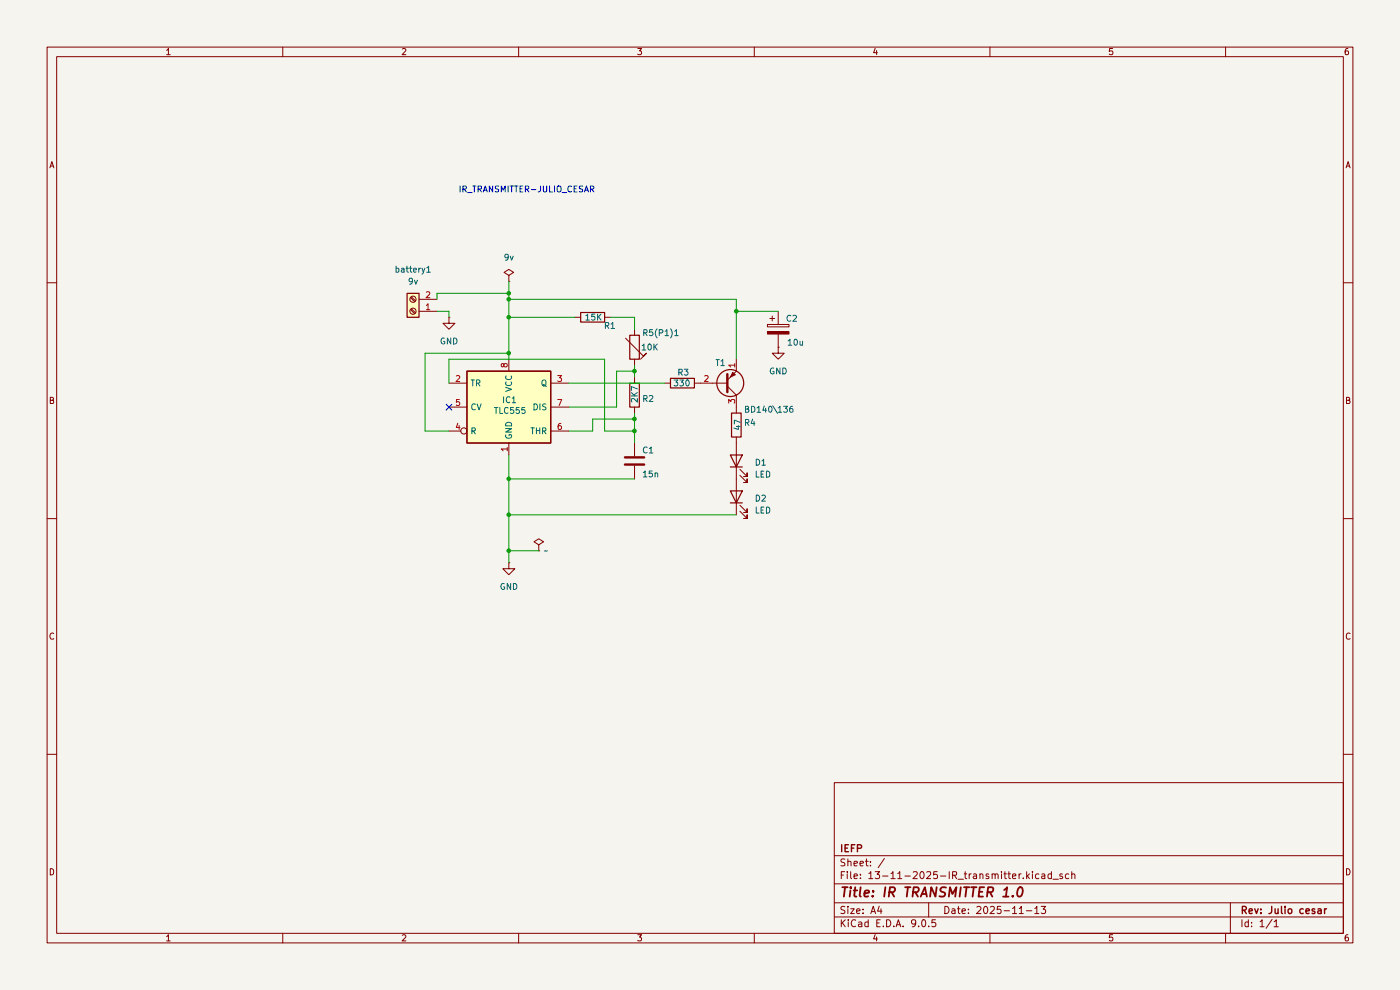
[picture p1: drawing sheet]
(kicad_sch
 (version 20250114)
 (generator "eeschema")
 (generator_version "9.0")
 (paper "A4")
 (title_block
  (title "IR TRANSMITTER 1.0")
  (date "2025-11-13")
  (rev "Julio cesar")
  (company "IEFP"))
 (lib_symbols
  (symbol "Connector:Screw_Terminal_01x02"
   (pin_names
    (offset 1.016) (hide yes)) (exclude_from_sim no) (in_bom yes) (on_board yes)
   (property "Reference" "J" (at 0 2.54 0) (effects (font (size 1.27 1.27))))
   (property "Value" "Screw_Terminal_01x02" (at 0 -5.08 0) (effects (font (size 1.27 1.27))))
   (property "Footprint" "" (at 0 0 0) (effects (font (size 1.27 1.27)) (hide yes)))
   (property "Datasheet" "~" (at 0 0 0) (effects (font (size 1.27 1.27)) (hide yes)))
   (property "Description" "Generic screw terminal, single row, 01x02, script generated (kicad-library-utils/schlib/autogen/connector/)" (at 0 0 0) (effects (font (size 1.27 1.27)) (hide yes)))
   (symbol "Screw_Terminal_01x02_1_1"
    (rectangle (start -1.27 1.27) (end 1.27 -3.81) (stroke (width 0.254) (type default)) (fill (type background)))
    (polyline (pts (xy -0.5334 0.3302) (xy 0.3302 -0.508)) (stroke (width 0.1524) (type default)) (fill (type none)))
    (polyline (pts (xy -0.5334 -2.2098) (xy 0.3302 -3.048)) (stroke (width 0.1524) (type default)) (fill (type none)))
    (polyline (pts (xy -0.3556 0.508) (xy 0.508 -0.3302)) (stroke (width 0.1524) (type default)) (fill (type none)))
    (polyline (pts (xy -0.3556 -2.032) (xy 0.508 -2.8702)) (stroke (width 0.1524) (type default)) (fill (type none)))
    (circle (center 0 0) (radius 0.635) (stroke (width 0.1524) (type default)) (fill (type none)))
    (circle (center 0 -2.54) (radius 0.635) (stroke (width 0.1524) (type default)) (fill (type none)))
    (pin passive line (at -5.08 0 0) (length 3.81) (name "Pin_1" (effects (font (size 1.27 1.27)))) (number "1" (effects (font (size 1.27 1.27)))))
    (pin passive line (at -5.08 -2.54 0) (length 3.81) (name "Pin_2" (effects (font (size 1.27 1.27)))) (number "2" (effects (font (size 1.27 1.27))))))
   (embedded_fonts no))
  (symbol "Device:C"
   (pin_numbers (hide yes))
   (pin_names
    (offset 0.254)) (exclude_from_sim no) (in_bom yes) (on_board yes)
   (property "Reference" "C" (at 0.635 2.54 0) (effects (font (size 1.27 1.27)) (justify left)))
   (property "Value" "C" (at 0.635 -2.54 0) (effects (font (size 1.27 1.27)) (justify left)))
   (property "Footprint" "" (at 0.9652 -3.81 0) (effects (font (size 1.27 1.27)) (hide yes)))
   (property "Datasheet" "~" (at 0 0 0) (effects (font (size 1.27 1.27)) (hide yes)))
   (property "Description" "Unpolarized capacitor" (at 0 0 0) (effects (font (size 1.27 1.27)) (hide yes)))
   (symbol "C_0_1"
    (polyline (pts (xy -2.032 0.762) (xy 2.032 0.762)) (stroke (width 0.508) (type default)) (fill (type none)))
    (polyline (pts (xy -2.032 -0.762) (xy 2.032 -0.762)) (stroke (width 0.508) (type default)) (fill (type none))))
   (symbol "C_1_1"
    (pin passive line (at 0 3.81 270) (length 2.794) (name "~" (effects (font (size 1.27 1.27)))) (number "1" (effects (font (size 1.27 1.27)))))
    (pin passive line (at 0 -3.81 90) (length 2.794) (name "~" (effects (font (size 1.27 1.27)))) (number "2" (effects (font (size 1.27 1.27))))))
   (embedded_fonts no))
  (symbol "Device:C_Polarized"
   (pin_numbers (hide yes))
   (pin_names
    (offset 0.254)) (exclude_from_sim no) (in_bom yes) (on_board yes)
   (property "Reference" "C" (at 0.635 2.54 0) (effects (font (size 1.27 1.27)) (justify left)))
   (property "Value" "C_Polarized" (at 0.635 -2.54 0) (effects (font (size 1.27 1.27)) (justify left)))
   (property "Footprint" "" (at 0.9652 -3.81 0) (effects (font (size 1.27 1.27)) (hide yes)))
   (property "Datasheet" "~" (at 0 0 0) (effects (font (size 1.27 1.27)) (hide yes)))
   (property "Description" "Polarized capacitor" (at 0 0 0) (effects (font (size 1.27 1.27)) (hide yes)))
   (symbol "C_Polarized_0_1"
    (rectangle (start -2.286 0.508) (end 2.286 1.016) (stroke (width 0) (type default)) (fill (type none)))
    (polyline (pts (xy -1.778 2.286) (xy -0.762 2.286)) (stroke (width 0) (type default)) (fill (type none)))
    (polyline (pts (xy -1.27 2.794) (xy -1.27 1.778)) (stroke (width 0) (type default)) (fill (type none)))
    (rectangle (start 2.286 -0.508) (end -2.286 -1.016) (stroke (width 0) (type default)) (fill (type outline))))
   (symbol "C_Polarized_1_1"
    (pin passive line (at 0 3.81 270) (length 2.794) (name "~" (effects (font (size 1.27 1.27)))) (number "1" (effects (font (size 1.27 1.27)))))
    (pin passive line (at 0 -3.81 90) (length 2.794) (name "~" (effects (font (size 1.27 1.27)))) (number "2" (effects (font (size 1.27 1.27))))))
   (embedded_fonts no))
  (symbol "Device:LED"
   (pin_numbers (hide yes))
   (pin_names
    (offset 1.016) (hide yes)) (exclude_from_sim no) (in_bom yes) (on_board yes)
   (property "Reference" "D" (at 0 2.54 0) (effects (font (size 1.27 1.27))))
   (property "Value" "LED" (at 0 -2.54 0) (effects (font (size 1.27 1.27))))
   (property "Footprint" "" (at 0 0 0) (effects (font (size 1.27 1.27)) (hide yes)))
   (property "Datasheet" "~" (at 0 0 0) (effects (font (size 1.27 1.27)) (hide yes)))
   (property "Description" "Light emitting diode" (at 0 0 0) (effects (font (size 1.27 1.27)) (hide yes)))
   (property "Sim.Pins" "1=K 2=A" (at 0 0 0) (effects (font (size 1.27 1.27)) (hide yes)))
   (symbol "LED_0_1"
    (polyline (pts (xy -3.048 -0.762) (xy -4.572 -2.286) (xy -3.81 -2.286) (xy -4.572 -2.286) (xy -4.572 -1.524)) (stroke (width 0) (type default)) (fill (type none)))
    (polyline (pts (xy -1.778 -0.762) (xy -3.302 -2.286) (xy -2.54 -2.286) (xy -3.302 -2.286) (xy -3.302 -1.524)) (stroke (width 0) (type default)) (fill (type none)))
    (polyline (pts (xy -1.27 0) (xy 1.27 0)) (stroke (width 0) (type default)) (fill (type none)))
    (polyline (pts (xy -1.27 -1.27) (xy -1.27 1.27)) (stroke (width 0.254) (type default)) (fill (type none)))
    (polyline (pts (xy 1.27 -1.27) (xy 1.27 1.27) (xy -1.27 0) (xy 1.27 -1.27)) (stroke (width 0.254) (type default)) (fill (type none))))
   (symbol "LED_1_1"
    (pin passive line (at -3.81 0 0) (length 2.54) (name "K" (effects (font (size 1.27 1.27)))) (number "1" (effects (font (size 1.27 1.27)))))
    (pin passive line (at 3.81 0 180) (length 2.54) (name "A" (effects (font (size 1.27 1.27)))) (number "2" (effects (font (size 1.27 1.27))))))
   (embedded_fonts no))
  (symbol "Device:R"
   (pin_numbers (hide yes))
   (pin_names
    (offset 0)) (exclude_from_sim no) (in_bom yes) (on_board yes)
   (property "Reference" "R" (at 2.032 0 90) (effects (font (size 1.27 1.27))))
   (property "Value" "R" (at 0 0 90) (effects (font (size 1.27 1.27))))
   (property "Footprint" "" (at -1.778 0 90) (effects (font (size 1.27 1.27)) (hide yes)))
   (property "Datasheet" "~" (at 0 0 0) (effects (font (size 1.27 1.27)) (hide yes)))
   (property "Description" "Resistor" (at 0 0 0) (effects (font (size 1.27 1.27)) (hide yes)))
   (symbol "R_0_1"
    (rectangle (start -1.016 -2.54) (end 1.016 2.54) (stroke (width 0.254) (type default)) (fill (type none))))
   (symbol "R_1_1"
    (pin passive line (at 0 3.81 270) (length 1.27) (name "~" (effects (font (size 1.27 1.27)))) (number "1" (effects (font (size 1.27 1.27)))))
    (pin passive line (at 0 -3.81 90) (length 1.27) (name "~" (effects (font (size 1.27 1.27)))) (number "2" (effects (font (size 1.27 1.27))))))
   (embedded_fonts no))
  (symbol "Device:R_Trim"
   (pin_numbers (hide yes))
   (pin_names
    (offset 0)) (exclude_from_sim no) (in_bom yes) (on_board yes)
   (property "Reference" "R" (at 2.54 -2.54 90) (effects (font (size 1.27 1.27)) (justify left)))
   (property "Value" "R_Trim" (at -2.54 -0.635 90) (effects (font (size 1.27 1.27)) (justify left)))
   (property "Footprint" "" (at -1.778 0 90) (effects (font (size 1.27 1.27)) (hide yes)))
   (property "Datasheet" "~" (at 0 0 0) (effects (font (size 1.27 1.27)) (hide yes)))
   (property "Description" "Trimmable resistor (preset resistor)" (at 0 0 0) (effects (font (size 1.27 1.27)) (hide yes)))
   (symbol "R_Trim_0_1"
    (polyline (pts (xy -1.905 -1.905) (xy 1.905 1.905) (xy 2.54 1.27) (xy 1.27 2.54)) (stroke (width 0) (type default)) (fill (type none)))
    (rectangle (start -1.016 -2.54) (end 1.016 2.54) (stroke (width 0.254) (type default)) (fill (type none))))
   (symbol "R_Trim_1_1"
    (pin passive line (at 0 3.81 270) (length 1.27) (name "~" (effects (font (size 1.27 1.27)))) (number "1" (effects (font (size 1.27 1.27)))))
    (pin passive line (at 0 -3.81 90) (length 1.27) (name "~" (effects (font (size 1.27 1.27)))) (number "2" (effects (font (size 1.27 1.27))))))
   (embedded_fonts no))
  (symbol "Timer:ICM7555xP" (exclude_from_sim no) (in_bom yes) (on_board yes)
   (property "Reference" "U" (at -10.16 8.89 0) (effects (font (size 1.27 1.27)) (justify left)))
   (property "Value" "ICM7555xP" (at 2.54 8.89 0) (effects (font (size 1.27 1.27)) (justify left)))
   (property "Footprint" "Package_DIP:DIP-8_W7.62mm" (at 16.51 -10.16 0) (effects (font (size 1.27 1.27)) (hide yes)))
   (property "Datasheet" "http://www.intersil.com/content/dam/Intersil/documents/icm7/icm7555-56.pdf" (at 21.59 -10.16 0) (effects (font (size 1.27 1.27)) (hide yes)))
   (property "Description" "CMOS General Purpose Timer, 555 compatible, PDIP-8" (at 0 0 0) (effects (font (size 1.27 1.27)) (hide yes)))
   (symbol "ICM7555xP_0_0"
    (pin power_in line (at 0 10.16 270) (length 2.54) (name "VCC" (effects (font (size 1.27 1.27)))) (number "8" (effects (font (size 1.27 1.27)))))
    (pin power_in line (at 0 -10.16 90) (length 2.54) (name "GND" (effects (font (size 1.27 1.27)))) (number "1" (effects (font (size 1.27 1.27))))))
   (symbol "ICM7555xP_0_1"
    (rectangle (start -8.89 -7.62) (end 8.89 7.62) (stroke (width 0.254) (type default)) (fill (type background)))
    (rectangle (start -8.89 -7.62) (end 8.89 7.62) (stroke (width 0.254) (type default)) (fill (type background))))
   (symbol "ICM7555xP_1_1"
    (pin input line (at -12.7 5.08 0) (length 3.81) (name "TR" (effects (font (size 1.27 1.27)))) (number "2" (effects (font (size 1.27 1.27)))))
    (pin input line (at -12.7 0 0) (length 3.81) (name "CV" (effects (font (size 1.27 1.27)))) (number "5" (effects (font (size 1.27 1.27)))))
    (pin input inverted (at -12.7 -5.08 0) (length 3.81) (name "R" (effects (font (size 1.27 1.27)))) (number "4" (effects (font (size 1.27 1.27)))))
    (pin output line (at 12.7 5.08 180) (length 3.81) (name "Q" (effects (font (size 1.27 1.27)))) (number "3" (effects (font (size 1.27 1.27)))))
    (pin input line (at 12.7 0 180) (length 3.81) (name "DIS" (effects (font (size 1.27 1.27)))) (number "7" (effects (font (size 1.27 1.27)))))
    (pin input line (at 12.7 -5.08 180) (length 3.81) (name "THR" (effects (font (size 1.27 1.27)))) (number "6" (effects (font (size 1.27 1.27))))))
   (embedded_fonts no))
  (symbol "Transistor_BJT:2N3905"
   (pin_names
    (offset 0) (hide yes)) (exclude_from_sim no) (in_bom yes) (on_board yes)
   (property "Reference" "Q" (at 5.08 1.905 0) (effects (font (size 1.27 1.27)) (justify left)))
   (property "Value" "2N3905" (at 5.08 0 0) (effects (font (size 1.27 1.27)) (justify left)))
   (property "Footprint" "Package_TO_SOT_THT:TO-92_Inline" (at 5.08 -1.905 0) (effects (font (size 1.27 1.27)
    (italic yes)) (justify left) (hide yes)))
   (property "Datasheet" "https://www.nteinc.com/specs/original/2N3905_06.pdf" (at 0 0 0) (effects (font (size 1.27 1.27)) (justify left) (hide yes)))
   (property "Description" "-0.2A Ic, -40V Vce, Small Signal PNP Transistor, TO-92" (at 0 0 0) (effects (font (size 1.27 1.27)) (hide yes)))
   (symbol "2N3905_0_1"
    (polyline (pts (xy -2.54 0) (xy 0.635 0)) (stroke (width 0) (type default)) (fill (type none)))
    (polyline (pts (xy 0.635 1.905) (xy 0.635 -1.905)) (stroke (width 0.508) (type default)) (fill (type none)))
    (polyline (pts (xy 0.635 0.635) (xy 2.54 2.54)) (stroke (width 0) (type default)) (fill (type none)))
    (polyline (pts (xy 0.635 -0.635) (xy 2.54 -2.54)) (stroke (width 0) (type default)) (fill (type none)))
    (circle (center 1.27 0) (radius 2.8194) (stroke (width 0.254) (type default)) (fill (type none)))
    (polyline (pts (xy 2.286 -1.778) (xy 1.778 -2.286) (xy 1.27 -1.27) (xy 2.286 -1.778)) (stroke (width 0) (type default)) (fill (type outline))))
   (symbol "2N3905_1_1"
    (pin input line (at -5.08 0 0) (length 2.54) (name "B" (effects (font (size 1.27 1.27)))) (number "2" (effects (font (size 1.27 1.27)))))
    (pin passive line (at 2.54 5.08 270) (length 2.54) (name "C" (effects (font (size 1.27 1.27)))) (number "3" (effects (font (size 1.27 1.27)))))
    (pin passive line (at 2.54 -5.08 90) (length 2.54) (name "E" (effects (font (size 1.27 1.27)))) (number "1" (effects (font (size 1.27 1.27))))))
   (embedded_fonts no))
  (symbol "power:GND"
   (power)
   (pin_numbers (hide yes))
   (pin_names
    (offset 0) (hide yes)) (exclude_from_sim no) (in_bom yes) (on_board yes)
   (property "Reference" "#PWR" (at 0 -6.35 0) (effects (font (size 1.27 1.27)) (hide yes)))
   (property "Value" "GND" (at 0 -3.81 0) (effects (font (size 1.27 1.27))))
   (property "Footprint" "" (at 0 0 0) (effects (font (size 1.27 1.27)) (hide yes)))
   (property "Datasheet" "" (at 0 0 0) (effects (font (size 1.27 1.27)) (hide yes)))
   (property "Description" "Power symbol creates a global label with name \"GND\" , ground" (at 0 0 0) (effects (font (size 1.27 1.27)) (hide yes)))
   (symbol "GND_0_1"
    (polyline (pts (xy 0 0) (xy 0 -1.27) (xy 1.27 -1.27) (xy 0 -2.54) (xy -1.27 -1.27) (xy 0 -1.27)) (stroke (width 0) (type default)) (fill (type none))))
   (symbol "GND_1_1"
    (pin power_in line (at 0 0 270) (length 0) (name "~" (effects (font (size 1.27 1.27)))) (number "1" (effects (font (size 1.27 1.27))))))
   (embedded_fonts no))
  (symbol "power:PWR_FLAG"
   (power)
   (pin_numbers (hide yes))
   (pin_names
    (offset 0) (hide yes)) (exclude_from_sim no) (in_bom yes) (on_board yes)
   (property "Reference" "#FLG" (at 0 1.905 0) (effects (font (size 1.27 1.27)) (hide yes)))
   (property "Value" "PWR_FLAG" (at 0 3.81 0) (effects (font (size 1.27 1.27))))
   (property "Footprint" "" (at 0 0 0) (effects (font (size 1.27 1.27)) (hide yes)))
   (property "Datasheet" "~" (at 0 0 0) (effects (font (size 1.27 1.27)) (hide yes)))
   (property "Description" "Special symbol for telling ERC where power comes from" (at 0 0 0) (effects (font (size 1.27 1.27)) (hide yes)))
   (symbol "PWR_FLAG_0_0"
    (pin power_out line (at 0 0 90) (length 0) (name "~" (effects (font (size 1.27 1.27)))) (number "1" (effects (font (size 1.27 1.27))))))
   (symbol "PWR_FLAG_0_1"
    (polyline (pts (xy 0 0) (xy 0 1.27) (xy -1.016 1.905) (xy 0 2.54) (xy 1.016 1.905) (xy 0 1.27)) (stroke (width 0) (type default)) (fill (type none))))
   (embedded_fonts no)))
 (text "IR_TRANSMITTER-JULIO_CESAR"
  (exclude_from_sim no)
  (at 111.76 40.386 0)
  (effects (font (size 1.27 1.27))))
 (junction
  (at 134.62 88.9)
  (diameter 0)
  (color 0 0 0 0))
 (junction
  (at 156.21 66.04)
  (diameter 0)
  (color 0 0 0 0))
 (junction
  (at 107.95 109.22)
  (diameter 0)
  (color 0 0 0 0))
 (junction
  (at 107.95 62.23)
  (diameter 0)
  (color 0 0 0 0))
 (junction
  (at 107.95 74.93)
  (diameter 0)
  (color 0 0 0 0))
 (junction
  (at 107.95 116.84)
  (diameter 0)
  (color 0 0 0 0))
 (junction
  (at 134.62 91.44)
  (diameter 0)
  (color 0 0 0 0))
 (junction
  (at 107.95 63.5)
  (diameter 0)
  (color 0 0 0 0))
 (junction
  (at 107.95 101.6)
  (diameter 0)
  (color 0 0 0 0))
 (junction
  (at 134.62 78.74)
  (diameter 0)
  (color 0 0 0 0))
 (junction
  (at 107.95 67.31)
  (diameter 0)
  (color 0 0 0 0))
 (no_connect
  (at 95.25 86.36))
 (wire
  (pts (xy 92.71 62.23) (xy 92.71 63.5))
  (stroke (width 0) (type default)))
 (wire
  (pts (xy 120.65 81.28) (xy 140.97 81.28))
  (stroke (width 0) (type default)))
 (wire
  (pts (xy 95.25 66.04) (xy 95.25 67.31))
  (stroke (width 0) (type default)))
 (wire
  (pts (xy 90.17 74.93) (xy 107.95 74.93))
  (stroke (width 0) (type default)))
 (wire
  (pts (xy 134.62 88.9) (xy 134.62 91.44))
  (stroke (width 0) (type default)))
 (wire
  (pts (xy 134.62 67.31) (xy 134.62 69.85))
  (stroke (width 0) (type default)))
 (wire
  (pts (xy 92.71 66.04) (xy 95.25 66.04))
  (stroke (width 0) (type default)))
 (wire
  (pts (xy 107.95 109.22) (xy 107.95 116.84))
  (stroke (width 0) (type default)))
 (wire
  (pts (xy 130.81 86.36) (xy 130.81 78.74))
  (stroke (width 0) (type default)))
 (wire
  (pts (xy 134.62 91.44) (xy 134.62 93.98))
  (stroke (width 0) (type default)))
 (wire
  (pts (xy 95.25 76.2) (xy 128.27 76.2))
  (stroke (width 0) (type default)))
 (wire
  (pts (xy 128.27 76.2) (xy 128.27 91.44))
  (stroke (width 0) (type default)))
 (wire
  (pts (xy 134.62 87.63) (xy 134.62 88.9))
  (stroke (width 0) (type default)))
 (wire
  (pts (xy 107.95 74.93) (xy 107.95 76.2))
  (stroke (width 0) (type default)))
 (wire
  (pts (xy 90.17 91.44) (xy 90.17 74.93))
  (stroke (width 0) (type default)))
 (wire
  (pts (xy 125.73 91.44) (xy 125.73 88.9))
  (stroke (width 0) (type default)))
 (wire
  (pts (xy 107.95 96.52) (xy 107.95 101.6))
  (stroke (width 0) (type default)))
 (wire
  (pts (xy 107.95 63.5) (xy 156.21 63.5))
  (stroke (width 0) (type default)))
 (wire
  (pts (xy 107.95 63.5) (xy 107.95 67.31))
  (stroke (width 0) (type default)))
 (wire
  (pts (xy 120.65 91.44) (xy 125.73 91.44))
  (stroke (width 0) (type default)))
 (wire
  (pts (xy 156.21 63.5) (xy 156.21 66.04))
  (stroke (width 0) (type default)))
 (wire
  (pts (xy 156.21 66.04) (xy 165.1 66.04))
  (stroke (width 0) (type default)))
 (wire
  (pts (xy 107.95 59.69) (xy 107.95 62.23))
  (stroke (width 0) (type default)))
 (wire
  (pts (xy 156.21 66.04) (xy 156.21 76.2))
  (stroke (width 0) (type default)))
 (wire
  (pts (xy 107.95 62.23) (xy 92.71 62.23))
  (stroke (width 0) (type default)))
 (wire
  (pts (xy 130.81 78.74) (xy 134.62 78.74))
  (stroke (width 0) (type default)))
 (wire
  (pts (xy 107.95 67.31) (xy 121.92 67.31))
  (stroke (width 0) (type default)))
 (wire
  (pts (xy 134.62 78.74) (xy 134.62 80.01))
  (stroke (width 0) (type default)))
 (wire
  (pts (xy 134.62 77.47) (xy 134.62 78.74))
  (stroke (width 0) (type default)))
 (wire
  (pts (xy 107.95 109.22) (xy 156.21 109.22))
  (stroke (width 0) (type default)))
 (wire
  (pts (xy 107.95 116.84) (xy 107.95 119.38))
  (stroke (width 0) (type default)))
 (wire
  (pts (xy 95.25 91.44) (xy 90.17 91.44))
  (stroke (width 0) (type default)))
 (wire
  (pts (xy 128.27 91.44) (xy 134.62 91.44))
  (stroke (width 0) (type default)))
 (wire
  (pts (xy 120.65 86.36) (xy 130.81 86.36))
  (stroke (width 0) (type default)))
 (wire
  (pts (xy 95.25 81.28) (xy 95.25 76.2))
  (stroke (width 0) (type default)))
 (wire
  (pts (xy 129.54 67.31) (xy 134.62 67.31))
  (stroke (width 0) (type default)))
 (wire
  (pts (xy 107.95 116.84) (xy 114.3 116.84))
  (stroke (width 0) (type default)))
 (wire
  (pts (xy 107.95 67.31) (xy 107.95 74.93))
  (stroke (width 0) (type default)))
 (wire
  (pts (xy 107.95 101.6) (xy 107.95 109.22))
  (stroke (width 0) (type default)))
 (wire
  (pts (xy 125.73 88.9) (xy 134.62 88.9))
  (stroke (width 0) (type default)))
 (wire
  (pts (xy 107.95 62.23) (xy 107.95 63.5))
  (stroke (width 0) (type default)))
 (wire
  (pts (xy 134.62 101.6) (xy 107.95 101.6))
  (stroke (width 0) (type default)))
 (symbol
  (lib_id "Device:R")
  (at 125.73 67.31 270)
  (unit 1)
  (exclude_from_sim no)
  (in_bom yes)
  (on_board yes)
  (dnp no)
  (property "Reference" "R1" (at 128.016 69.088 90) (effects (font (size 1.27 1.27)) (justify left)))
  (property "Value" "15K" (at 123.952 67.31 90) (effects (font (size 1.27 1.27)) (justify left)))
  (property "Footprint" "Resistor_THT:R_Axial_DIN0204_L3.6mm_D1.6mm_P5.08mm_Horizontal" (at 125.73 65.532 90) (effects (font (size 1.27 1.27)) (hide yes)))
  (property "Datasheet" "~" (at 125.73 67.31 0) (effects (font (size 1.27 1.27)) (hide yes)))
  (property "Description" "Resistor" (at 125.73 67.31 0) (effects (font (size 1.27 1.27)) (hide yes)))
  (pin "2")
  (pin "1"))
 (symbol
  (lib_id "Device:LED")
  (at 156.21 97.79 90)
  (unit 1)
  (exclude_from_sim no)
  (in_bom yes)
  (on_board yes)
  (dnp no)
  (fields_autoplaced yes)
  (property "Reference" "D1" (at 160.02 98.1074 90) (effects (font (size 1.27 1.27)) (justify right)))
  (property "Value" "LED" (at 160.02 100.6474 90) (effects (font (size 1.27 1.27)) (justify right)))
  (property "Footprint" "LED_THT:LED_D3.0mm" (at 156.21 97.79 0) (effects (font (size 1.27 1.27)) (hide yes)))
  (property "Datasheet" "~" (at 156.21 97.79 0) (effects (font (size 1.27 1.27)) (hide yes)))
  (property "Description" "Light emitting diode" (at 156.21 97.79 0) (effects (font (size 1.27 1.27)) (hide yes)))
  (property "Sim.Pins" "1=K 2=A" (at 156.21 97.79 0) (effects (font (size 1.27 1.27)) (hide yes)))
  (pin "1")
  (pin "2"))
 (symbol
  (lib_id "Device:R")
  (at 156.21 90.17 0)
  (unit 1)
  (exclude_from_sim no)
  (in_bom yes)
  (on_board yes)
  (dnp no)
  (property "Reference" "R4" (at 157.734 89.662 0) (effects (font (size 1.27 1.27)) (justify left)))
  (property "Value" "47" (at 156.464 91.44 90) (effects (font (size 1.27 1.27)) (justify left)))
  (property "Footprint" "Resistor_THT:R_Axial_DIN0204_L3.6mm_D1.6mm_P5.08mm_Horizontal" (at 154.432 90.17 90) (effects (font (size 1.27 1.27)) (hide yes)))
  (property "Datasheet" "~" (at 156.21 90.17 0) (effects (font (size 1.27 1.27)) (hide yes)))
  (property "Description" "Resistor" (at 156.21 90.17 0) (effects (font (size 1.27 1.27)) (hide yes)))
  (pin "2")
  (pin "1"))
 (symbol
  (lib_id "power:PWR_FLAG")
  (at 107.95 59.69 0)
  (unit 1)
  (exclude_from_sim no)
  (in_bom yes)
  (on_board yes)
  (dnp no)
  (fields_autoplaced yes)
  (property "Reference" "#FLG01" (at 107.95 57.785 0) (effects (font (size 1.27 1.27)) (hide yes)))
  (property "Value" "9v" (at 107.95 54.61 0) (effects (font (size 1.27 1.27))))
  (property "Footprint" "" (at 107.95 59.69 0) (effects (font (size 1.27 1.27)) (hide yes)))
  (property "Datasheet" "~" (at 107.95 59.69 0) (effects (font (size 1.27 1.27)) (hide yes)))
  (property "Description" "Special symbol for telling ERC where power comes from" (at 107.95 59.69 0) (effects (font (size 1.27 1.27)) (hide yes)))
  (pin "1"))
 (symbol
  (lib_id "Device:R_Trim")
  (at 134.62 73.66 0)
  (mirror x)
  (unit 1)
  (exclude_from_sim no)
  (in_bom yes)
  (on_board yes)
  (dnp no)
  (property "Reference" "R5(P1)1" (at 136.144 70.612 0) (effects (font (size 1.27 1.27)) (justify left)))
  (property "Value" "10K" (at 135.89 73.66 0) (effects (font (size 1.27 1.27)) (justify left)))
  (property "Footprint" "Resistor_THT:R_Axial_DIN0204_L3.6mm_D1.6mm_P5.08mm_Horizontal" (at 132.842 73.66 90) (effects (font (size 1.27 1.27)) (hide yes)))
  (property "Datasheet" "~" (at 134.62 73.66 0) (effects (font (size 1.27 1.27)) (hide yes)))
  (property "Description" "Trimmable resistor (preset resistor)" (at 134.62 73.66 0) (effects (font (size 1.27 1.27)) (hide yes)))
  (pin "2")
  (pin "1")
  (instances (project "" (path "" (reference "R5(P1)1") (unit 1)))))
 (symbol
  (lib_id "Device:C")
  (at 134.62 97.79 0)
  (unit 1)
  (exclude_from_sim no)
  (in_bom yes)
  (on_board yes)
  (dnp no)
  (property "Reference" "C1" (at 136.144 95.504 0) (effects (font (size 1.27 1.27)) (justify left)))
  (property "Value" "15n" (at 136.144 100.584 0) (effects (font (size 1.27 1.27)) (justify left)))
  (property "Footprint" "Capacitor_THT:C_Rect_L4.0mm_W2.5mm_P2.50mm" (at 135.5852 101.6 0) (effects (font (size 1.27 1.27)) (hide yes)))
  (property "Datasheet" "~" (at 134.62 97.79 0) (effects (font (size 1.27 1.27)) (hide yes)))
  (property "Description" "Unpolarized capacitor" (at 134.62 97.79 0) (effects (font (size 1.27 1.27)) (hide yes)))
  (pin "2")
  (pin "1"))
 (symbol
  (lib_id "power:GND")
  (at 165.1 73.66 0)
  (unit 1)
  (exclude_from_sim no)
  (in_bom yes)
  (on_board yes)
  (dnp no)
  (fields_autoplaced yes)
  (property "Reference" "#PWR04" (at 165.1 80.01 0) (effects (font (size 1.27 1.27)) (hide yes)))
  (property "Value" "GND" (at 165.1 78.74 0) (effects (font (size 1.27 1.27))))
  (property "Footprint" "" (at 165.1 73.66 0) (effects (font (size 1.27 1.27)) (hide yes)))
  (property "Datasheet" "" (at 165.1 73.66 0) (effects (font (size 1.27 1.27)) (hide yes)))
  (property "Description" "Power symbol creates a global label with name \"GND\" , ground" (at 165.1 73.66 0) (effects (font (size 1.27 1.27)) (hide yes)))
  (pin "1"))
 (symbol
  (lib_id "Device:R")
  (at 144.78 81.28 90)
  (unit 1)
  (exclude_from_sim no)
  (in_bom yes)
  (on_board yes)
  (dnp no)
  (property "Reference" "R3" (at 146.304 78.994 90) (effects (font (size 1.27 1.27)) (justify left)))
  (property "Value" "330" (at 146.558 81.28 90) (effects (font (size 1.27 1.27)) (justify left)))
  (property "Footprint" "Resistor_THT:R_Axial_DIN0204_L3.6mm_D1.6mm_P7.62mm_Horizontal" (at 144.78 83.058 90) (effects (font (size 1.27 1.27)) (hide yes)))
  (property "Datasheet" "~" (at 144.78 81.28 0) (effects (font (size 1.27 1.27)) (hide yes)))
  (property "Description" "Resistor" (at 144.78 81.28 0) (effects (font (size 1.27 1.27)) (hide yes)))
  (pin "2")
  (pin "1"))
 (symbol
  (lib_id "Timer:ICM7555xP")
  (at 107.95 86.36 0)
  (unit 1)
  (exclude_from_sim no)
  (in_bom yes)
  (on_board yes)
  (dnp no)
  (property "Reference" "IC1" (at 106.426 84.836 0) (effects (font (size 1.27 1.27)) (justify left)))
  (property "Value" "TLC555" (at 104.648 87.122 0) (effects (font (size 1.27 1.27)) (justify left)))
  (property "Footprint" "Package_DIP:DIP-8_W7.62mm" (at 124.46 96.52 0) (effects (font (size 1.27 1.27)) (hide yes)))
  (property "Datasheet" "http://www.intersil.com/content/dam/Intersil/documents/icm7/icm7555-56.pdf" (at 129.54 96.52 0) (effects (font (size 1.27 1.27)) (hide yes)))
  (property "Description" "CMOS General Purpose Timer, 555 compatible, PDIP-8" (at 107.95 86.36 0) (effects (font (size 1.27 1.27)) (hide yes)))
  (pin "2")
  (pin "4")
  (pin "7")
  (pin "6")
  (pin "3")
  (pin "5")
  (pin "8")
  (pin "1"))
 (symbol
  (lib_id "Transistor_BJT:2N3905")
  (at 153.67 81.28 0)
  (mirror x)
  (unit 1)
  (exclude_from_sim no)
  (in_bom yes)
  (on_board yes)
  (dnp no)
  (property "Reference" "T1" (at 151.638 76.962 0) (effects (font (size 1.27 1.27)) (justify left)))
  (property "Value" "BD140\\136" (at 157.734 86.868 0) (effects (font (size 1.27 1.27)) (justify left)))
  (property "Footprint" "Package_TO_SOT_THT:TO-92_Inline" (at 158.75 79.375 0) (effects (font (size 1.27 1.27)
    (italic yes)) (justify left) (hide yes)))
  (property "Datasheet" "https://www.nteinc.com/specs/original/2N3905_06.pdf" (at 153.67 81.28 0) (effects (font (size 1.27 1.27)) (justify left) (hide yes)))
  (property "Description" "-0.2A Ic, -40V Vce, Small Signal PNP Transistor, TO-92" (at 153.67 81.28 0) (effects (font (size 1.27 1.27)) (hide yes)))
  (pin "1")
  (pin "2")
  (pin "3"))
 (symbol
  (lib_id "Device:C_Polarized")
  (at 165.1 69.85 0)
  (unit 1)
  (exclude_from_sim no)
  (in_bom yes)
  (on_board yes)
  (dnp no)
  (property "Reference" "C2" (at 166.624 67.564 0) (effects (font (size 1.27 1.27)) (justify left)))
  (property "Value" "10u" (at 166.878 72.644 0) (effects (font (size 1.27 1.27)) (justify left)))
  (property "Footprint" "Capacitor_THT:CP_Radial_D5.0mm_P2.50mm" (at 166.0652 73.66 0) (effects (font (size 1.27 1.27)) (hide yes)))
  (property "Datasheet" "~" (at 165.1 69.85 0) (effects (font (size 1.27 1.27)) (hide yes)))
  (property "Description" "Polarized capacitor" (at 165.1 69.85 0) (effects (font (size 1.27 1.27)) (hide yes)))
  (pin "2")
  (pin "1"))
 (symbol
  (lib_id "power:GND")
  (at 107.95 119.38 0)
  (unit 1)
  (exclude_from_sim no)
  (in_bom yes)
  (on_board yes)
  (dnp no)
  (fields_autoplaced yes)
  (property "Reference" "#PWR01" (at 107.95 125.73 0) (effects (font (size 1.27 1.27)) (hide yes)))
  (property "Value" "GND" (at 107.95 124.46 0) (effects (font (size 1.27 1.27))))
  (property "Footprint" "" (at 107.95 119.38 0) (effects (font (size 1.27 1.27)) (hide yes)))
  (property "Datasheet" "" (at 107.95 119.38 0) (effects (font (size 1.27 1.27)) (hide yes)))
  (property "Description" "Power symbol creates a global label with name \"GND\" , ground" (at 107.95 119.38 0) (effects (font (size 1.27 1.27)) (hide yes)))
  (pin "1"))
 (symbol
  (lib_id "Connector:Screw_Terminal_01x02")
  (at 87.63 66.04 180)
  (unit 1)
  (exclude_from_sim no)
  (in_bom yes)
  (on_board yes)
  (dnp no)
  (fields_autoplaced yes)
  (property "Reference" "battery1" (at 87.63 57.15 0) (effects (font (size 1.27 1.27))))
  (property "Value" "9v" (at 87.63 59.69 0) (effects (font (size 1.27 1.27))))
  (property "Footprint" "TerminalBlock_Phoenix:TerminalBlock_Phoenix_MPT-0,5-2-2.54_1x02_P2.54mm_Horizontal" (at 87.63 66.04 0) (effects (font (size 1.27 1.27)) (hide yes)))
  (property "Datasheet" "~" (at 87.63 66.04 0) (effects (font (size 1.27 1.27)) (hide yes)))
  (property "Description" "Generic screw terminal, single row, 01x02, script generated (kicad-library-utils/schlib/autogen/connector/)" (at 87.63 66.04 0) (effects (font (size 1.27 1.27)) (hide yes)))
  (pin "2")
  (pin "1"))
 (symbol
  (lib_id "Device:LED")
  (at 156.21 105.41 90)
  (unit 1)
  (exclude_from_sim no)
  (in_bom yes)
  (on_board yes)
  (dnp no)
  (fields_autoplaced yes)
  (property "Reference" "D2" (at 160.02 105.7274 90) (effects (font (size 1.27 1.27)) (justify right)))
  (property "Value" "LED" (at 160.02 108.2674 90) (effects (font (size 1.27 1.27)) (justify right)))
  (property "Footprint" "LED_THT:LED_D3.0mm" (at 156.21 105.41 0) (effects (font (size 1.27 1.27)) (hide yes)))
  (property "Datasheet" "~" (at 156.21 105.41 0) (effects (font (size 1.27 1.27)) (hide yes)))
  (property "Description" "Light emitting diode" (at 156.21 105.41 0) (effects (font (size 1.27 1.27)) (hide yes)))
  (property "Sim.Pins" "1=K 2=A" (at 156.21 105.41 0) (effects (font (size 1.27 1.27)) (hide yes)))
  (pin "1")
  (pin "2"))
 (symbol
  (lib_id "power:GND")
  (at 95.25 67.31 0)
  (unit 1)
  (exclude_from_sim no)
  (in_bom yes)
  (on_board yes)
  (dnp no)
  (fields_autoplaced yes)
  (property "Reference" "#PWR03" (at 95.25 73.66 0) (effects (font (size 1.27 1.27)) (hide yes)))
  (property "Value" "GND" (at 95.25 72.39 0) (effects (font (size 1.27 1.27))))
  (property "Footprint" "" (at 95.25 67.31 0) (effects (font (size 1.27 1.27)) (hide yes)))
  (property "Datasheet" "" (at 95.25 67.31 0) (effects (font (size 1.27 1.27)) (hide yes)))
  (property "Description" "Power symbol creates a global label with name \"GND\" , ground" (at 95.25 67.31 0) (effects (font (size 1.27 1.27)) (hide yes)))
  (pin "1"))
 (symbol
  (lib_id "power:PWR_FLAG")
  (at 114.3 116.84 0)
  (unit 1)
  (exclude_from_sim no)
  (in_bom yes)
  (on_board yes)
  (dnp no)
  (property "Reference" "#FLG02" (at 114.3 114.935 0) (effects (font (size 1.27 1.27)) (hide yes)))
  (property "Value" "~" (at 115.824 116.84 0) (effects (font (size 1.27 1.27))))
  (property "Footprint" "" (at 114.3 116.84 0) (effects (font (size 1.27 1.27)) (hide yes)))
  (property "Datasheet" "~" (at 114.3 116.84 0) (effects (font (size 1.27 1.27)) (hide yes)))
  (property "Description" "Special symbol for telling ERC where power comes from" (at 114.3 116.84 0) (effects (font (size 1.27 1.27)) (hide yes)))
  (pin "1"))
 (symbol
  (lib_id "Device:R")
  (at 134.62 83.82 0)
  (unit 1)
  (exclude_from_sim no)
  (in_bom yes)
  (on_board yes)
  (dnp no)
  (property "Reference" "R2" (at 136.144 84.582 0) (effects (font (size 1.27 1.27)) (justify left)))
  (property "Value" "2K7" (at 134.62 85.598 90) (effects (font (size 1.27 1.27)) (justify left)))
  (property "Footprint" "Resistor_THT:R_Axial_DIN0204_L3.6mm_D1.6mm_P5.08mm_Horizontal" (at 132.842 83.82 90) (effects (font (size 1.27 1.27)) (hide yes)))
  (property "Datasheet" "~" (at 134.62 83.82 0) (effects (font (size 1.27 1.27)) (hide yes)))
  (property "Description" "Resistor" (at 134.62 83.82 0) (effects (font (size 1.27 1.27)) (hide yes)))
  (pin "2")
  (pin "1"))
 (sheet_instances
  (path ""
   (page "1")))
 (embedded_fonts no))
